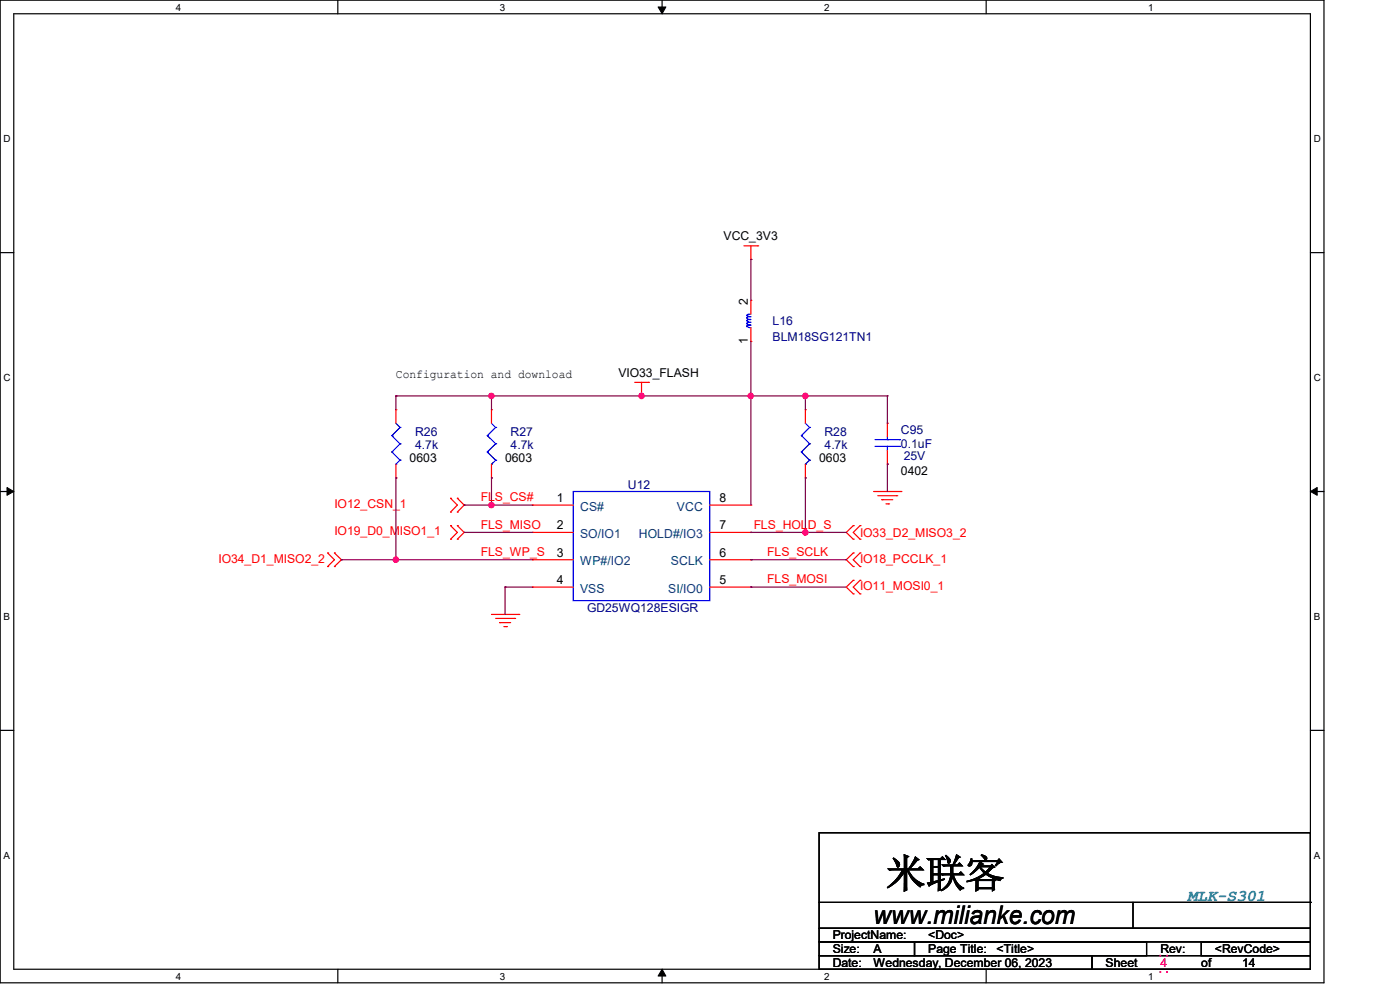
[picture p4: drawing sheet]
<svg xmlns="http://www.w3.org/2000/svg" width="297mm" height="210mm" viewBox="0 0 297 210" stroke-linecap="round" stroke-linejoin="round" font-family="sans-serif">
<path d="M0 0h280.9v208.5h-280.9zM2.9 2.9h275.1v202.7h-275.1z" fill="none" stroke="#000" stroke-width=".25"/>
<g fill="#fff">
<path d="M37.3 .3h1.1v2.4h-1.1z"/>
<path d="M37.3 205.9h1.1v2.3h-1.1z"/>
</g>
<path d="M71.7 0v2.9M71.7 205.6v2.9" fill="none" stroke="#000" stroke-width=".25"/>
<g fill="#fff">
<path d="M106 .3h1.2v2.4h-1.2z"/>
<path d="M106 205.9h1.2v2.3h-1.2z"/>
</g>
<path d="M140.5 0v2.9M140.5 205.6v2.9" fill="none" stroke="#000" stroke-width=".25"/>
<path d="M139.6 1.5h1.7l-.8 1.4zM140.5 205.6l.8 1.5h-1.7z" fill="#000" stroke="#000" stroke-width=".21"/>
<g fill="#fff">
<path d="M174.8 .3h1.2v2.4h-1.2z"/>
<path d="M174.8 205.9h1.2v2.3h-1.2z"/>
</g>
<path d="M209.2 0v2.9M209.2 205.6v2.9" fill="none" stroke="#000" stroke-width=".25"/>
<g fill="#fff">
<path d="M243.6 .3h1.1v2.4h-1.1z"/>
<path d="M243.6 205.9h1.1v2.3h-1.1z"/>
<path d="M.8 28.2h1.4v2.4h-1.4z"/>
<path d="M278.7 28.2h1.5v2.4h-1.5z"/>
<path d="M.8 78.9h1.4v2.3h-1.4z"/>
<path d="M278.7 78.9h1.5v2.3h-1.5z"/>
</g>
<path d="M0 53.6h2.9M278 53.6h2.9" fill="none" stroke="#000" stroke-width=".25"/>
<g fill="#fff">
<path d="M.8 129.6h1.3v2.3h-1.3z"/>
<path d="M278.7 129.6h1.4v2.3h-1.4z"/>
</g>
<path d="M0 104.3h2.9M278 104.3h2.9" fill="none" stroke="#000" stroke-width=".25"/>
<path d="M1.5 103.4l1.4 .9-1.4 .8zM278 104.3l1.4-.9v1.7z" fill="#000" stroke="#000" stroke-width=".21"/>
<g fill="#fff">
<path d="M.8 180.3h1.3v2.3h-1.3z"/>
<path d="M278.7 180.3h1.4v2.3h-1.4z"/>
</g>
<g fill="none" stroke="#000" stroke-width=".25">
<path d="M0 154.9h2.9M278 154.9h2.9M173.8 176.7h104.2v20.2h-104.2zM173.8 196.9h104.2v2.9h-104.2zM173.8 199.8h20.2v2.9h-20.2zM173.8 191.4h104.2M194 199.8h49.2v2.9h-49.2zM240.4 196.9h.1M240.4 191.4v5.5M254.8 199.8h23.2v2.9h-23.2zM278 191.4h.1M173.8 202.7h57.9v2.9h-57.9z"/>
<path d="M231.7 202.7h46.3v2.9h-46.3z"/>
</g>
<g fill="none" stroke="#f00" stroke-width=".25">
<path d="M157.8 52.2h2.9M159.3 55h.1M159.3 52.2v2.8M160.7 52.2h.1M134.7 81.1h2.9M136.1 84h.1M136.1 81.1v2.9M137.6 81.1h.1M69.5 117.3h.1M69.5 117.3l1.5 1.4-1.5 1.5M71 117.3h.1M71 117.3l1.4 1.4-1.4 1.5"/>
<path d="M95.6 105.7h.1M95.6 108.6h.1M95.6 111.5h.1M95.6 114.4h.1M95.6 105.7l1.4 1.4-1.4 1.5M95.6 111.5l1.4 1.4-1.4 1.5M97 108.6h.1M97 105.7h.1M97 114.4h.1M97 111.5h.1M97 105.7l1.5 1.4-1.5 1.5M97 111.5l1.5 1.4-1.5 1.5"/>
<path d="M181 111.5h.1M181 114.4h.1M181 117.3h.1M181 111.5l-1.5 1.4 1.5 1.5M181 117.3l-1.5 1.4 1.5 1.5M182.5 114.4h.1M182.5 111.5h.1M182.5 117.3h.1M182.5 111.5l-1.5 1.4 1.5 1.5M182.5 117.3l-1.5 1.4 1.5 1.5M185.3 104.3h5.8M186.2 105.2h4"/>
<path d="M187.1 106h.1M187.1 106h2.3M188 106.9h.5M188.5 106.9h.1M190.2 105.2h.1M191.1 104.3h.1M69.5 120.2h.1M71 120.2h.1M104.3 130.3h5.8M105.2 131.2h4M106 132.1h.1M106 132.1h2.3"/>
<path d="M106.9 132.9h.5M107.4 132.9h.1M109.2 131.2h.1M110.1 130.3h.1M181 123.1h.1M181 126h.1M181 120.2h.1M181 123.1l-1.5 1.4 1.5 1.5M182.5 126h.1M182.5 123.1h.1M182.5 120.2h.1M182.5 123.1l-1.5 1.4 1.5 1.5"/>
</g>
<path d="M246 202.6h.3v.3h-.3zM247.4 202.6h.4v.3h-.4zM247.4 206h.4v.4h-.4zM246 206h.3v.4h-.3z" fill-rule="evenodd" fill="#f0f"/>
<path d="M173.8 176.7h104.2v20.2h-104.2zM173.8 196.9h104.2v2.9h-104.2zM173.8 199.8h20.2v2.9h-20.2zM173.8 191.4h104.2M194 199.8h49.2v2.9h-49.2zM240.4 196.9h.1M240.4 191.4v5.5M254.8 199.8h23.2v2.9h-23.2zM278 191.4h.1M173.8 202.7h57.9v2.9h-57.9zM231.7 202.7h46.3v2.9h-46.3z" fill="none" stroke="#000" stroke-width=".25"/>
<path d="M246 202.6h.3v.3h-.3zM247.4 202.6h.4v.3h-.4zM247.4 206h.4v.4h-.4zM246 206h.3v.4h-.3z" fill-rule="evenodd" fill="#f0f"/>
<path d="M173.8 176.7h104.2v20.2h-104.2zM173.8 196.9h104.2v2.9h-104.2zM173.8 199.8h20.2v2.9h-20.2zM173.8 191.4h104.2M194 199.8h49.2v2.9h-49.2zM240.4 196.9h.1M240.4 191.4v5.5M254.8 199.8h23.2v2.9h-23.2zM278 191.4h.1M173.8 202.7h57.9v2.9h-57.9zM231.7 202.7h46.3v2.9h-46.3z" fill="none" stroke="#000" stroke-width=".25"/>
<path d="M246 202.6h.3v.3h-.3zM247.4 202.6h.4v.3h-.4zM247.4 206h.4v.4h-.4zM246 206h.3v.4h-.3z" fill-rule="evenodd" fill="#f0f"/>
<g fill="none" stroke="#00f" stroke-width=".25">
<path d="M159.3 66.6l-.6 .1-.3 .2 .9 .3-.9 .1 .2 .3 .7 .2h-.6l-.3 .3 .9 .3h-.6l-.3 .3 .9 .3h-.6l-.3 .2 .9 .3M83.1 92.4h.1M83.1 95.9h.1M83.1 92.4l1.8 1.7M83.1 95.9l1.8 1.7M84 98.5h.1M84 89.8l.9 .9M84.9 90.7h.1M84.9 94.1h.1M84.9 97.6h.1M84.9 90.7l-1.8 1.7M84.9 94.1l-1.8 1.8"/>
<path d="M84.9 97.6l-.9 .9M103.4 92.4h.1M103.4 95.9h.1M103.4 92.4l1.8 1.7M103.4 95.9l1.8 1.7M104.3 98.5h.1M104.3 89.8l.9 .9M105.2 90.7h.1M105.2 94.1h.1M105.2 97.6h.1M105.2 90.7l-1.8 1.7M105.2 94.1l-1.8 1.8"/>
<path d="M105.2 97.6l-.9 .9M170 92.4h.1M170 95.9h.1M170 92.4l1.7 1.7M170 95.9l1.7 1.7M170.9 98.5h.1M170.9 89.8l.8 .9M171.7 90.7h.1M171.7 94.1h.1M171.7 97.6h.1M171.7 90.7l-1.7 1.7M171.7 94.1l-1.7 1.8"/>
<path d="M171.7 97.6l-.8 .9M185.6 94.7h5.2M185.6 93.3h5.2M188.3 93.3h.1M188.3 94.7h.1M188.3 92.7v.6M188.3 94.7v.9M190.8 94.7h.1M190.8 93.3h.1M121.6 104.3h29v23.1h-29z"/>
</g>
<g fill="none" stroke="#f00" stroke-width=".25">
<path d="M159.3 72.4h.1M159.3 63.7h.1M159.3 63.7v2.9M159.3 69.5v2.9M84 86.9h.1M84 86.9v2.9M84 98.5v2.9M104.3 86.9h.1M104.3 86.9v2.9M104.3 98.5v2.9M170.9 86.9h.1M170.9 86.9v2.9"/>
<path d="M170.9 98.5v2.9M188.3 89.8h.1M188.3 98.5h.1M188.3 89.8v2.9M188.3 95.6v2.9M84 101.4h.1M104.3 101.4h.1M112.9 107.1h.1M112.9 112.9h.1M112.9 118.7h.1M112.9 107.1h8.7M112.9 112.9h8.7"/>
<path d="M112.9 118.7h8.7M150.6 107.1h8.7M150.6 112.9h8.7M150.6 118.7h8.7M159.3 118.7h.1M159.3 112.9h.1M159.3 107.1h.1M170.9 101.4h.1M112.9 124.5h.1M112.9 124.5h8.7M150.6 124.5h8.7M159.3 124.5h.1"/>
</g>
<g fill="none" stroke="#800040" stroke-width=".25">
<path d="M159.3 55h.1M159.3 55v8.7M159.3 72.4v34.7M84 84h.1M84 84h104.3M84 84v2.9M104.3 84h.1M104.3 84v2.9M136.1 84h.1M159.3 84h.1M170.9 84h.1M170.9 84v2.9"/>
<path d="M188.3 84h.1M188.3 98.5h.1M188.3 84v5.8M188.3 98.5v5.8M72.4 118.7h.1M72.4 118.7h40.5M84 118.7h.1M84 101.4h.1M84 101.4v17.3M98.5 112.9h.1M98.5 107.1h.1M98.5 112.9h14.4"/>
<path d="M98.5 107.1h14.4M104.3 107.1h.1M104.3 101.4h.1M104.3 101.4v5.7M159.3 112.9h.1M159.3 118.7h.1M159.3 112.9h20.2M159.3 118.7h20.2M170.9 112.9h.1M170.9 101.4h.1M170.9 101.4v11.5M107.1 124.5h.1"/>
<path d="M107.1 124.5h5.8M107.1 124.5v5.8M159.3 124.5h.1M159.3 124.5h20.2"/>
</g>
<g fill="#f0f" stroke="#f0f" stroke-width=".25">
<circle cx="104.3" cy="107.1" r=".56"/>
<circle cx="170.8" cy="112.9" r=".56"/>
<circle cx="104.3" cy="84" r=".56"/>
<circle cx="84" cy="118.7" r=".56"/>
<circle cx="170.8" cy="84" r=".56"/>
<circle cx="159.2" cy="84" r=".56"/>
<circle cx="136.1" cy="84" r=".56"/>
</g>
<text font-size="8.4" x="188" y="188.2">米联客</text>
<text font-size="5.5" x="185.3" y="196">www.milianke.com</text>
<text font-size="3.5" fill="#008080" x="251.9" y="191.2">MLK-S301</text>
<g font-size="2.6">
<text x="153.5" y="51">VCC_3V3</text>
<text x="158.7" y="64.6" transform="rotate(-90 158.7 64.6)">2</text>
<text x="158.7" y="73" transform="rotate(-90 158.7 73)">1</text>
<text x="84" y="80.3">Configuration and download</text>
<text x="131.2" y="80">VIO33_FLASH</text>
<text x="86.9" y="97.9">0603</text>
<text x="107.1" y="97.9">0603</text>
<text x="173.8" y="97.9">0603</text>
<text x="191.1" y="100.8">0402</text>
<text x="118.2" y="106.5">1</text>
<text x="152.6" y="106.5">8</text>
<text x="118.2" y="112.3">2</text>
<text x="152.6" y="112.3">7</text>
<text x="118.2" y="118.1">3</text>
<text x="152.6" y="118.1">6</text>
<text x="118.2" y="123.9">4</text>
<text x="152.6" y="123.9">5</text>
<text x="176.7" y="199.3">ProjectName:</text>
<text x="176.7" y="202.1">Size:</text>
<text x="185.3" y="202.1">A</text>
<text x="196.9" y="202.1">Page Title:</text>
<text x="196.9" y="199.3">&lt;Doc&gt;</text>
<text x="211.4" y="202.1">&lt;Title&gt;</text>
<text x="246.2" y="202.1">Rev:</text>
<text x="257.7" y="202.1">&lt;RevCode&gt;</text>
<text x="176.7" y="205.1">Date:</text>
<text x="185.3" y="205.1">Wednesday, December 06, 2023</text>
<text x="234.6" y="205.1">Sheet</text>
<text x="254.8" y="205.1">of</text>
<text x="263.5" y="205.1">14</text>
</g>
<g font-size="2.6" fill="#000080">
<text x="163.9" y="69">L16</text>
<text x="163.9" y="72.4">BLM18SG121TN1</text>
<text x="88.1" y="92.4">R26</text>
<text x="88.1" y="95.3">4.7k</text>
<text x="108.3" y="92.4">R27</text>
<text x="108.3" y="95.3">4.7k</text>
<text x="174.9" y="92.4">R28</text>
<text x="174.9" y="95.3">4.7k</text>
<text x="191.1" y="92.1">C95</text>
<text x="191.1" y="95">0.1uF</text>
<text x="191.7" y="97.6">25V</text>
<text x="133.2" y="103.7">U12</text>
<text x="124.5" y="129.8">GD25WQ128ESIGR</text>
</g>
<g font-size="2.6" fill="#f00">
<text x="71" y="107.7">IO12_CSN_1</text>
<text x="102" y="106.3">FLS_CS#</text>
<text x="71" y="113.5">IO19_D0_MISO1_1</text>
<text x="102" y="112.1">FLS_MISO</text>
<text x="159.9" y="112.1">FLS_HOLD_S</text>
<text x="182.5" y="113.8">IO33_D2_MISO3_2</text>
<text x="46.4" y="119.3">IO34_D1_MISO2_2</text>
<text x="102" y="117.9">FLS_WP_S</text>
<text x="162.8" y="117.9">FLS_SCLK</text>
<text x="182.5" y="119.3">IO18_PCCLK_1</text>
<text x="162.8" y="123.7">FLS_MOSI</text>
<text x="182.5" y="125.1">IO11_MOSI0_1</text>
</g>
<g font-size="2.6" fill="#004080">
<text x="123.1" y="108.3">CS#</text>
<text x="143.6" y="108.3">VCC</text>
<text x="123.1" y="114.1">SO/IO1</text>
<text x="123.1" y="119.9">WP#/IO2</text>
<text x="135.5" y="114.1">HOLD#/IO3</text>
<text x="142.3" y="119.9">SCLK</text>
<text x="123.1" y="125.7">VSS</text>
<text x="141.8" y="125.7">SI/IO0</text>
</g>
<text font-size="2.6" fill="#f0f" x="246.2" y="205.1">4</text>
<g font-size="2.1">
<text x="37.3" y="2.2">4</text>
<text x="106" y="2.2">3</text>
<text x="174.8" y="2.2">2</text>
<text x="243.6" y="2.2">1</text>
<text x=".8" y="30.1">D</text>
<text x="278.7" y="30.1">D</text>
<text x=".8" y="80.8">C</text>
<text x="278.7" y="80.8">C</text>
<text x=".8" y="131.5">B</text>
<text x="278.7" y="131.5">B</text>
<text x=".8" y="182.2">A</text>
<text x="278.7" y="182.2">A</text>
<text x="37.3" y="207.8">4</text>
<text x="106" y="207.8">3</text>
<text x="174.8" y="207.8">2</text>
<text x="243.6" y="207.8">1</text>
</g>
</svg>
